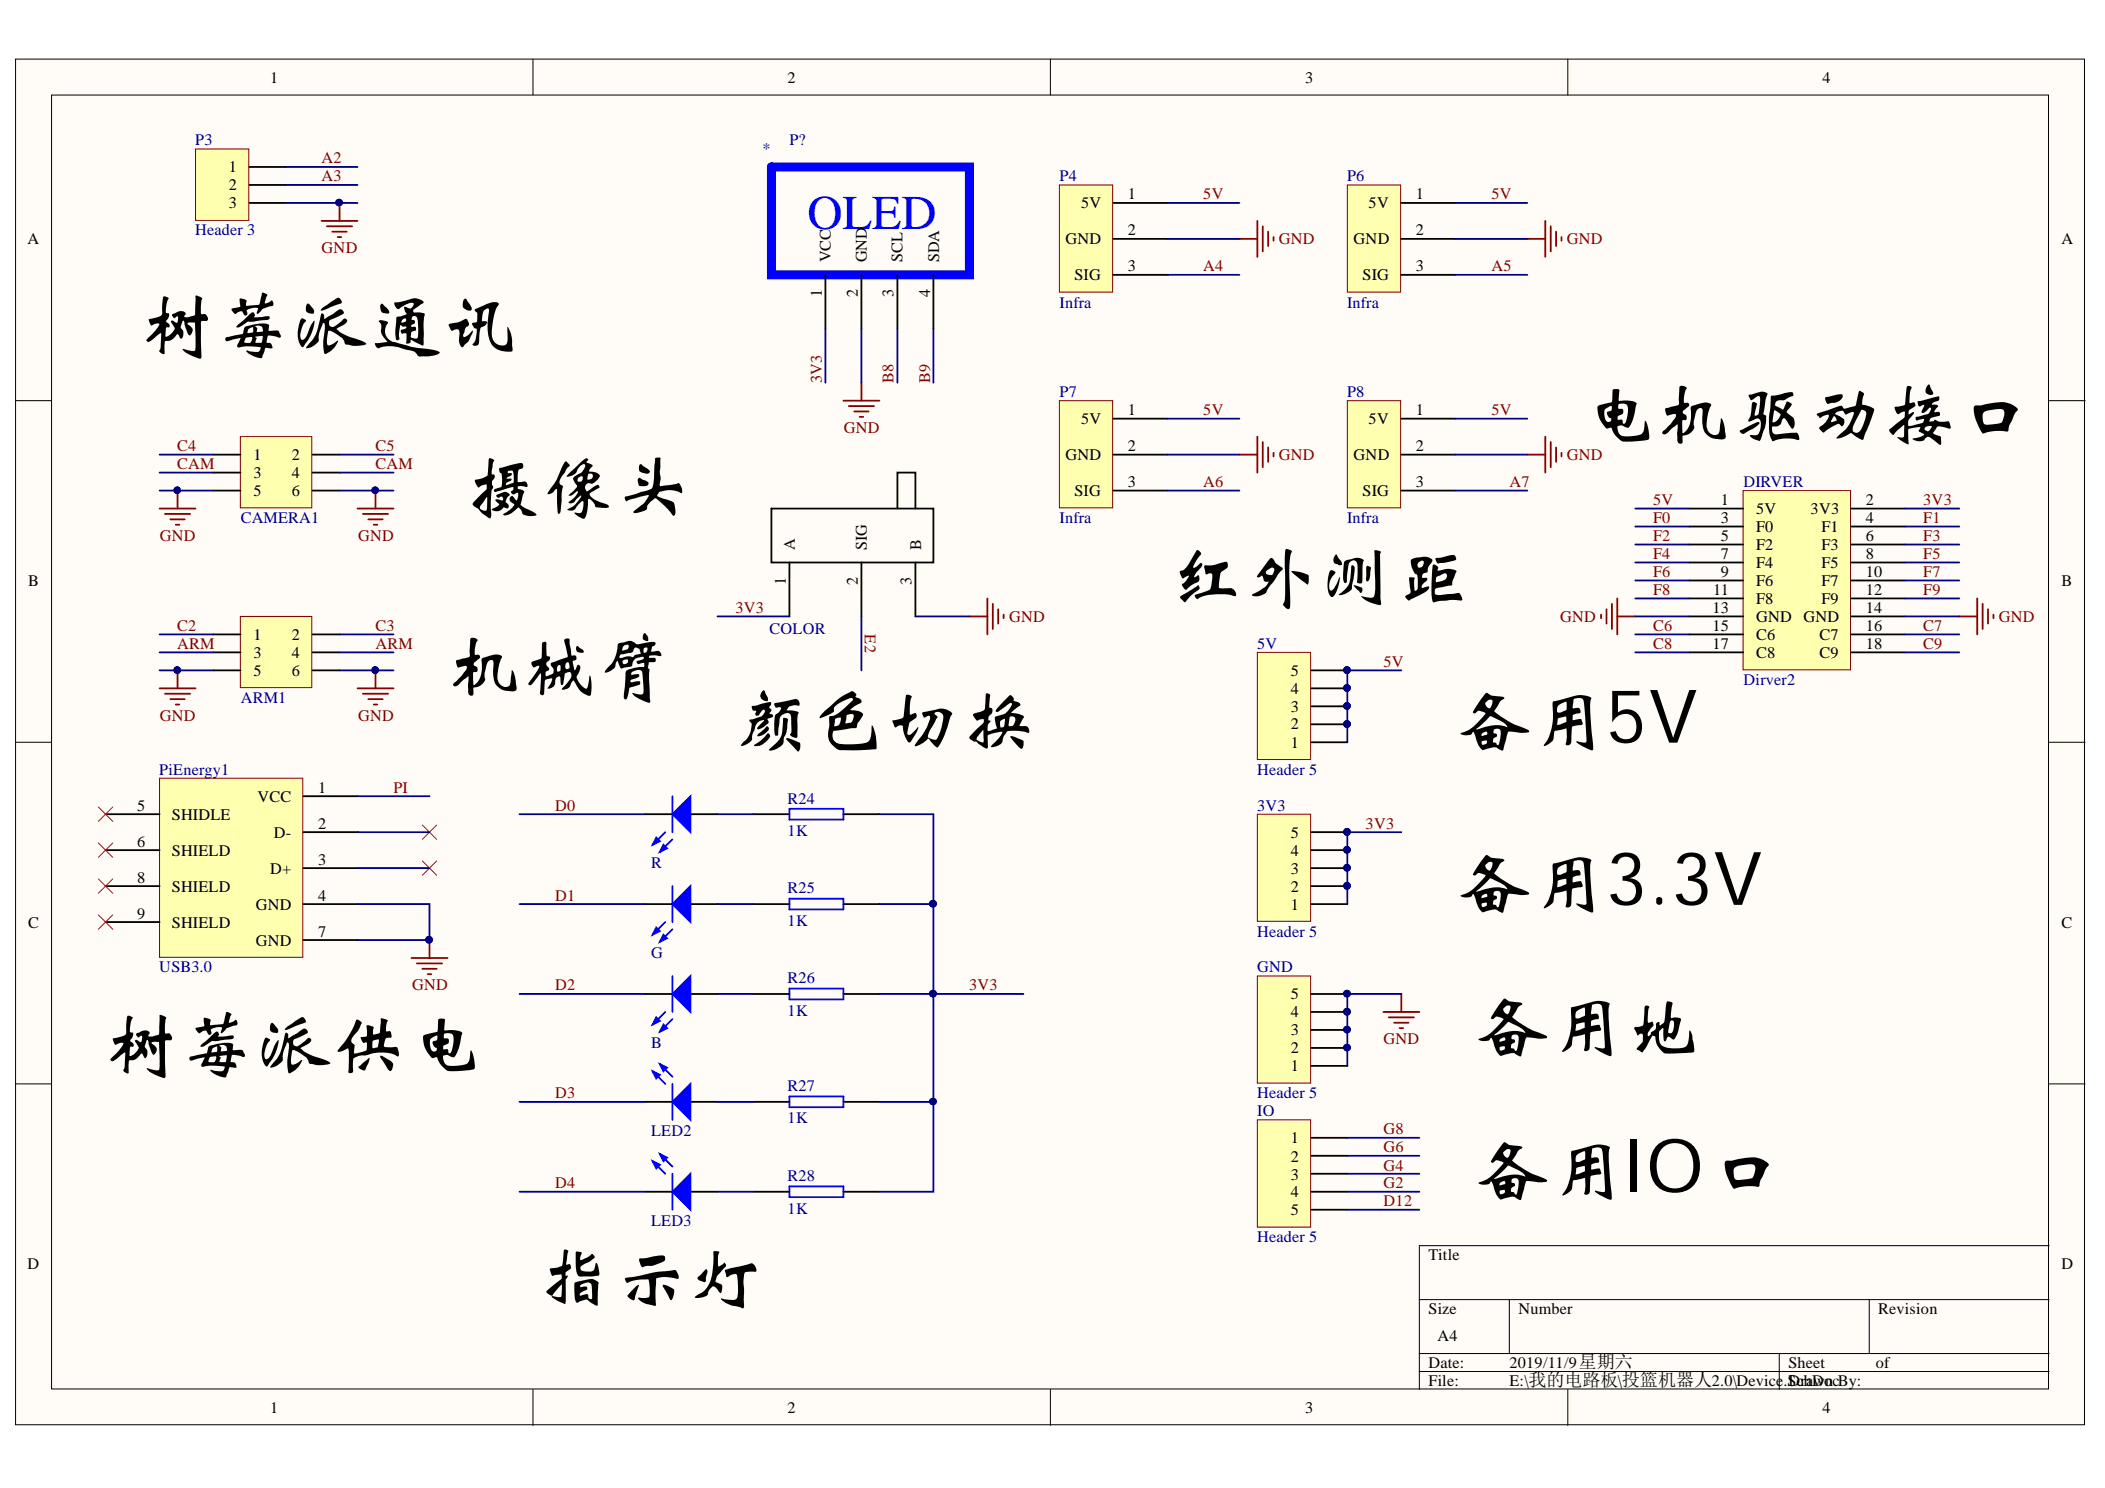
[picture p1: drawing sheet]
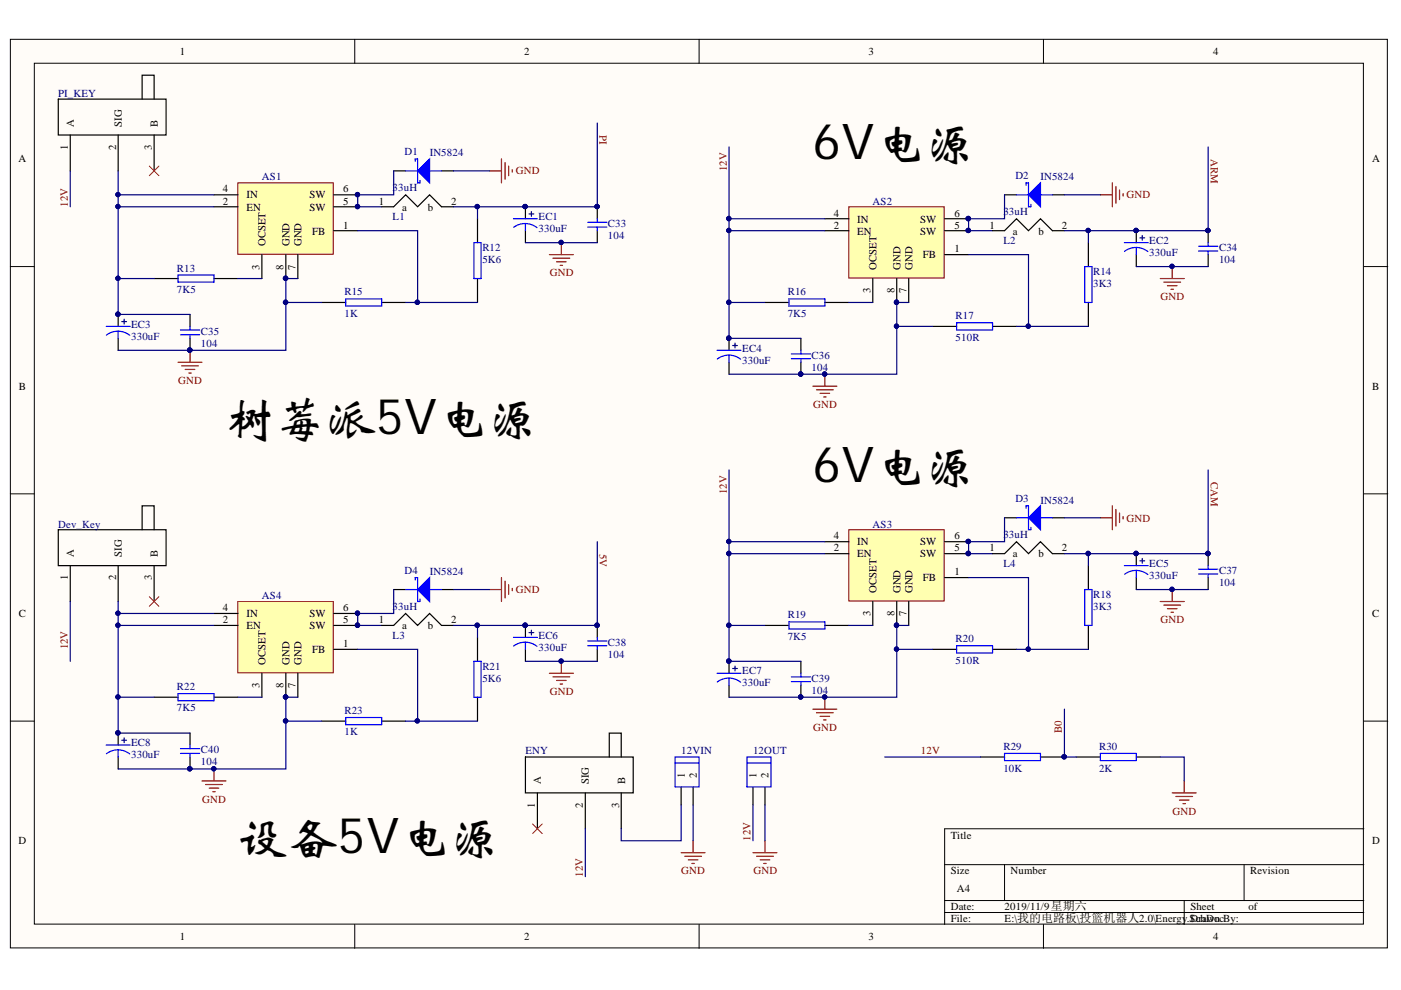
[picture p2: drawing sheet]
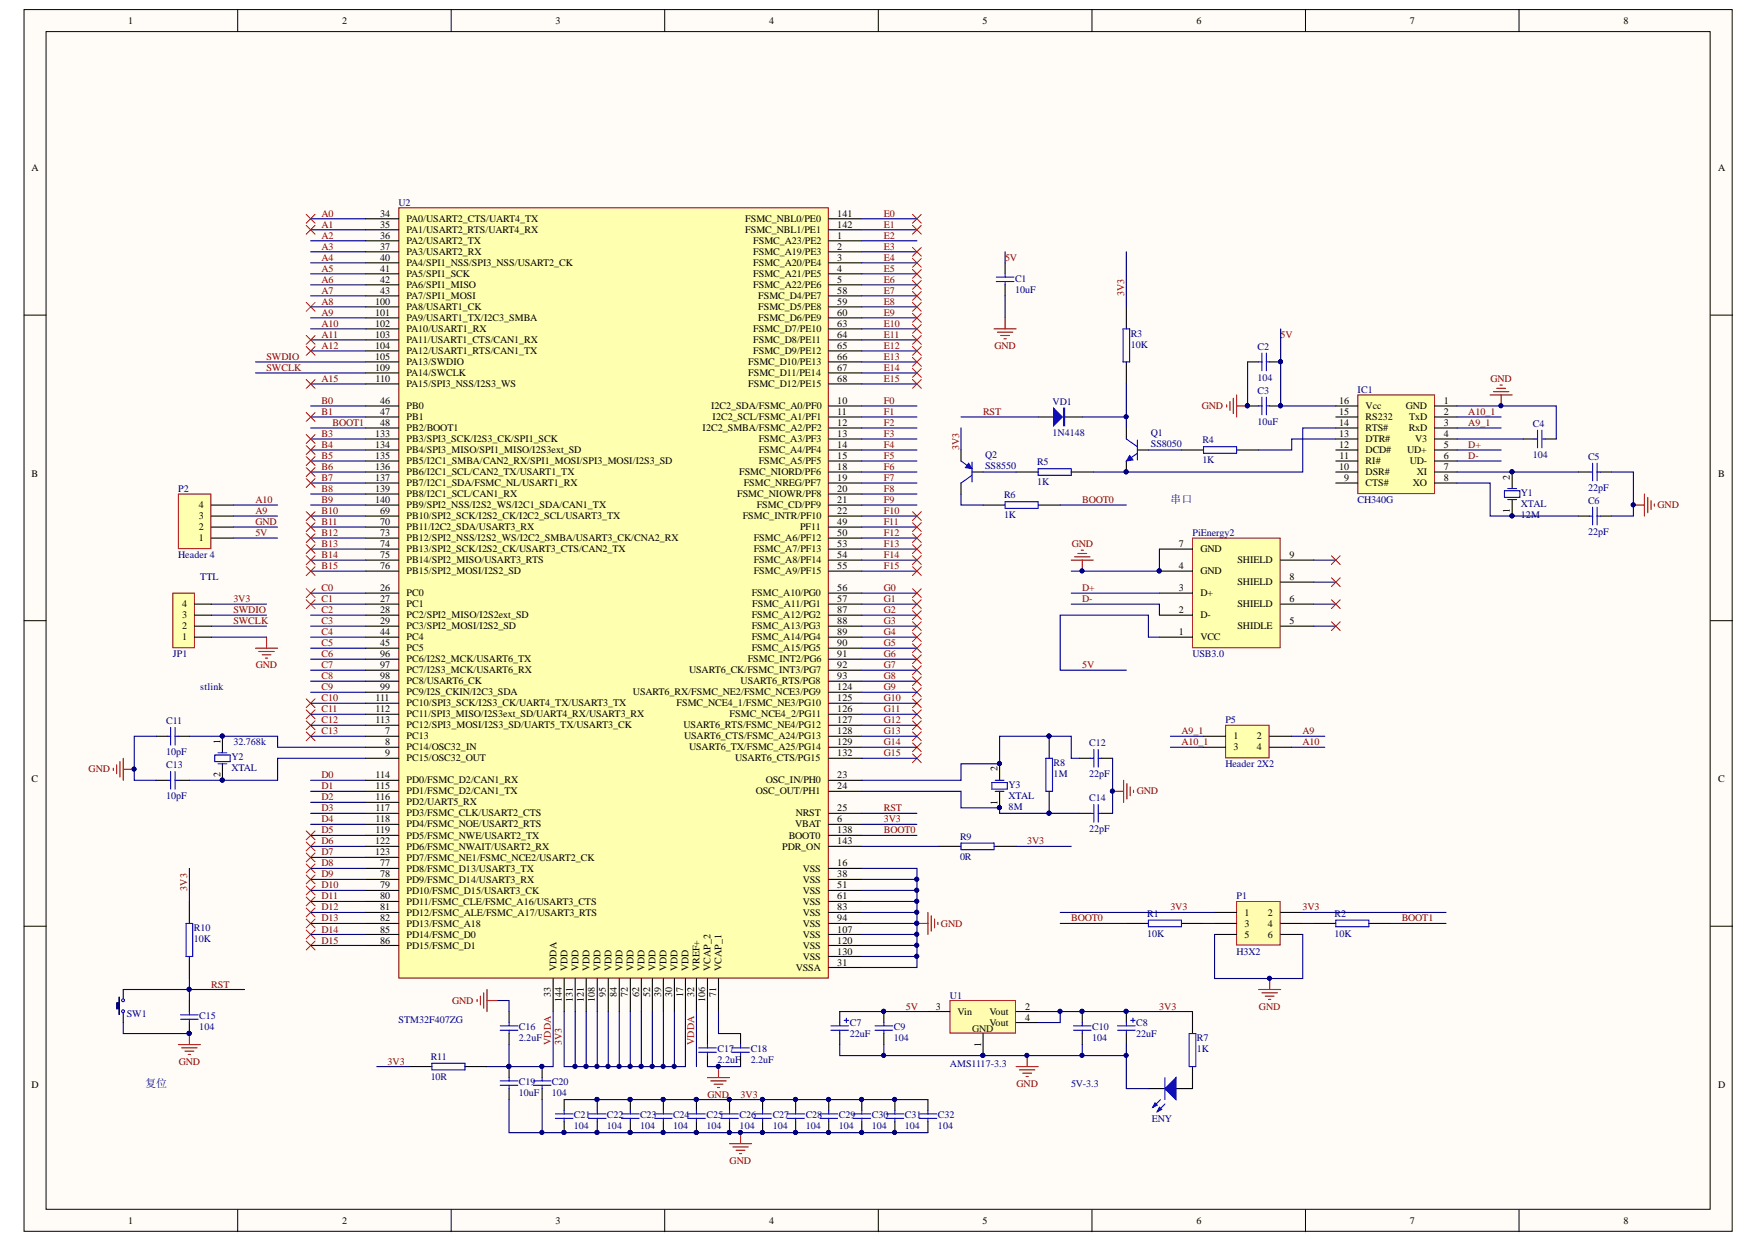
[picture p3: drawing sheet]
# Altium project robot2.PrjPCB
3 sheets, 131 parts. Net scope: global (net labels, ports and power ports of the same name join across sheets).
Board file: robot2.PcbDoc
Sheets:
  SYSTEM.SchDoc
  Device.SchDoc
  Energy.SchDoc

## Sheet SYSTEM.SchDoc
size A3

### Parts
C1  Cap  [CAP[0805]]  (value not drawn)
C2  Cap  [CAP[0805]]  (value not drawn)
C3  Cap  [CAP[0805]]  (value not drawn)
C4  Cap  [CAP[0805]]  (value not drawn)
C5  Cap  [CAP[0805]]  (value not drawn)
C6  Cap  [CAP[0805]]  (value not drawn)
C7  Cap Pol(22uF)  [CAP[1210]]  (value not drawn)
C8  Cap Pol(22uF)  [CAP[1210]]  (value not drawn)
C9  Cap  [CAP[0805]]  (value not drawn)
C10  Cap  [CAP[0805]]  (value not drawn)
C11  Cap  [CAP[0805]]  (value not drawn)
C12  Cap  [CAP[0805]]  (value not drawn)
C13  Cap  [CAP[0805]]  (value not drawn)
C14  Cap  [CAP[0805]]  (value not drawn)
C15  Cap  [CAP[0805]]  (value not drawn)
C16  Cap  [CAP[0805]]  (value not drawn)
C17  Cap  [CAP[0805]]  (value not drawn)
C18  Cap  [CAP[0805]]  (value not drawn)
C19  Cap  [CAP[0805]]  (value not drawn)
C20  Cap  [CAP[0805]]  (value not drawn)
C21  Cap  [CAP[0805]]  (value not drawn)
C22  Cap  [CAP[0805]]  (value not drawn)
C23  Cap  [CAP[0805]]  (value not drawn)
C24  Cap  [CAP[0805]]  (value not drawn)
C25  Cap  [CAP[0805]]  (value not drawn)
C26  Cap  [CAP[0805]]  (value not drawn)
C27  Cap  [CAP[0805]]  (value not drawn)
C28  Cap  [CAP[0805]]  (value not drawn)
C29  Cap  [CAP[0805]]  (value not drawn)
C30  Cap  [CAP[0805]]  (value not drawn)
C31  Cap  [CAP[0805]]  (value not drawn)
C32  Cap  [CAP[0805]]  (value not drawn)
ENY1  LED0  [LED[0805]]  (value not drawn)
IC1  CH340G  [SOP16_M]
JP1  HDR-1X4  [HDR-1X4_M]  (value not drawn)
P1  H3X2  [H2.54-2X3]
P2  Header 4  [HDR1X4]
P5  Header 2X2  [HDR2X2]
PiEnergy2  USB3.0  [USB3.0]
Q1  SS8050  [SOT23-3M]
Q2  SS8550  [SOT23-3M]
R1  10K  [R0805]
R2  10K  [R0805]
R3  10K  [R0805]
R4  1K  [R0805]
R5  1K  [R0805]
R6  1K  [R0805]
R7  1K  [R0805]
R8  1M  [R0805]
R9  0R  [R0805]
R10  10K  [R0805]
R11  10R  [R0805]
SW1  3x6x5  [TSW SMD-3*6*2.5]  (value not drawn)
U1  AMS1117-3.3  [SOT-223(AMS1117-3.3)]
U2  STM32F407ZG  [LQFP144 20X20_M]
VD1  1N4148  [MINI_MELF (LL34)]
Y1  XTAL  [XTAL]
Y2  XTAL  [XTAL-DT38-SMD]
Y3  XTAL  [XTAL]

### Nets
GND: C1.1 C2.1 C3.1 C4.2 C5.2 C6.2 C7.2 C8.2 C9.1 C10.1 C11.1 C12.2 C13.1 C14.2 C15.1 C16.2 C17.1 C18.1 C19.1 C20.1 C21.1 C22.1 C23.1 C24.1 C25.1 C26.1 C27.1 C28.1 C29.1 C30.1 C31.1 C32.1 ENY1.2(K) IC1.1(GND) JP1.1 P1.5 P1.6 P2.2 PiEnergy2.4(GND) PiEnergy2.7(GND) SW1.1 U1.1(GND) U2.16(VSS) U2.31(VSSA) U2.38(VSS) U2.51(VSS) U2.61(VSS) U2.83(VSS) U2.94(VSS) U2.107(VSS) U2.120(VSS) U2.130(VSS)
3V3: C8.1 C10.2 C21.2 C22.2 C23.2 C24.2 C25.2 C26.2 C27.2 C28.2 C29.2 C30.2 C31.2 C32.2 JP1.4 P1.1 P1.2 Q2.2(E) R3.2 R7.2 R9.2 R10.2 R11.1 U1.2(Vout) U1.4(Vout) U2.6(VBAT) U2.17(VDD) U2.30(VDD) U2.39(VDD) U2.52(VDD) U2.62(VDD) U2.72(VDD) U2.84(VDD) U2.95(VDD) U2.108(VDD) U2.121(VDD) U2.131(VDD) U2.144(VDD)
5V: C1.2 C2.2 C3.2 C7.1 C9.2 IC1.16(Vcc) P2.1 PiEnergy2.1(VCC) U1.3(Vin)
A0: U2.34(PA0/USART2_CTS/UART4_TX)
A1: U2.35(PA1/USART2_RTS/UART4_RX)
A2: U2.36(PA2/USART2_TX)
A3: U2.37(PA3/USART2_RX)
A4: U2.40(PA4/SPI1_NSS/SPI3_NSS/USART2_CK)
A5: U2.41(PA5/SPI1_SCK)
A6: U2.42(PA6/SPI1_MISO)
A7: U2.43(PA7/SPI1_MOSI)
A8: U2.100(PA8/USART1_CK)
A9: P2.3 P5.2 U2.101(PA9/USART1_TX/I2C3_SMBA)
A9_1: IC1.3(RxD) P5.1
A10: P2.4 P5.4 U2.102(PA10/USART1_RX)
A10_1: IC1.2(TxD) P5.3
A11: U2.103(PA11/USART1_CTS/CAN1_RX)
A12: U2.104(PA12/USART1_RTS/CAN1_TX)
A15: U2.110(PA15/SPI3_NSS/I2S3_WS)
B0: U2.46(PB0)
B1: U2.47(PB1)
B3: U2.133(PB3/SPI3_SCK/I2S3_CK/SPI1_SCK)
B4: U2.134(PB4/SPI3_MISO/SPI1_MISO/I2S3ext_SD)
B5: U2.135(PB5/I2C1_SMBA/CAN2_RX/SPI1_MOSI/SPI3_MOSI/I2S3_SD)
B6: U2.136(PB6/I2C1_SCL/CAN2_TX/USART1_TX)
B7: U2.137(PB7/I2C1_SDA/FSMC_NL/USART1_RX)
B8: U2.139(PB8/I2C1_SCL/CAN1_RX)
B9: U2.140(PB9/SPI2_NSS/I2S2_WS/I2C1_SDA/CAN1_TX)
B10: U2.69(PB10/SPI2_SCK/I2S2_CK/I2C2_SCL/USART3_TX)
B11: U2.70(PB11/I2C2_SDA/USART3_RX)
B12: U2.73(PB12/SPI2_NSS/I2S2_WS/I2C2_SMBA/USART3_CK/CNA2_RX)
B13: U2.74(PB13/SPI2_SCK/I2S2_CK/USART3_CTS/CAN2_TX)
B14: U2.75(PB14/SPI2_MISO/USART3_RTS)
B15: U2.76(PB15/SPI2_MOSI/I2S2_SD)
BOOT0: R1.1 R6.1 U2.138(BOOT0)
BOOT1: R2.2 U2.48(PB2/BOOT1)
C0: U2.26(PC0)
C1: U2.27(PC1)
C2: U2.28(PC2/SPI2_MISO/I2S2ext_SD)
C3: U2.29(PC3/SPI2_MOSI/I2S2_SD)
C4: U2.44(PC4)
C5: U2.45(PC5)
C6: U2.96(PC6/I2S2_MCK/USART6_TX)
C7: U2.97(PC7/I2S3_MCK/USART6_RX)
C8: U2.98(PC8/USART6_CK)
C9: U2.99(PC9/I2S_CKIN/I2C3_SDA)
C10: U2.111(PC10/SPI3_SCK/I2S3_CK/UART4_TX/USART3_TX)
C11: U2.112(PC11/SPI3_MISO/I2S3ext_SD/UART4_RX/USART3_RX)
C12: U2.113(PC12/SPI3_MOSI/I2S3_SD/UART5_TX/USART3_CK)
C13: U2.7(PC13)
D0: U2.114(PD0/FSMC_D2/CAN1_RX)
D1: U2.115(PD1/FSMC_D2/CAN1_TX)
D2: U2.116(PD2/UART5_RX)
D3: U2.117(PD3/FSMC_CLK/USART2_CTS)
D4: U2.118(PD4/FSMC_NOE/USART2_RTS)
D5: U2.119(PD5/FSMC_NWE/USART2_TX)
D6: U2.122(PD6/FSMC_NWAIT/USART2_RX)
D7: U2.123(PD7/FSMC_NE1/FSMC_NCE2/USART2_CK)
D8: U2.77(PD8/FSMC_D13/USART3_TX)
D9: U2.78(PD9/FSMC_D14/USART3_RX)
D10: U2.79(PD10/FSMC_D15/USART3_CK)
D11: U2.80(PD11/FSMC_CLE/FSMC_A16/USART3_CTS)
D12: U2.81(PD12/FSMC_ALE/FSMC_A17/USART3_RTS)
D13: U2.82(PD13/FSMC_A18)
D14: U2.85(PD14/FSMC_D0)
D15: U2.86(PD15/FSMC_D1)
D+: IC1.5(UD+) PiEnergy2.3(D+)
D-: IC1.6(UD-) PiEnergy2.2(D-)
E0: U2.141(FSMC_NBL0/PE0)
E1: U2.142(FSMC_NBL1/PE1)
E2: U2.1(FSMC_A23/PE2)
E3: U2.2(FSMC_A19/PE3)
E4: U2.3(FSMC_A20/PE4)
E5: U2.4(FSMC_A21/PE5)
E6: U2.5(FSMC_A22/PE6)
E7: U2.58(FSMC_D4/PE7)
E8: U2.59(FSMC_D5/PE8)
E9: U2.60(FSMC_D6/PE9)
E10: U2.63(FSMC_D7/PE10)
E11: U2.64(FSMC_D8/PE11)
E12: U2.65(FSMC_D9/PE12)
E13: U2.66(FSMC_D10/PE13)
E14: U2.67(FSMC_D11/PE14)
E15: U2.68(FSMC_D12/PE15)
F0: U2.10(I2C2_SDA/FSMC_A0/PF0)
F1: U2.11(I2C2_SCL/FSMC_A1/PF1)
F2: U2.12(I2C2_SMBA/FSMC_A2/PF2)
F3: U2.13(FSMC_A3/PF3)
F4: U2.14(FSMC_A4/PF4)
F5: U2.15(FSMC_A5/PF5)
F6: U2.18(FSMC_NIORD/PF6)
F7: U2.19(FSMC_NREG/PF7)
F8: U2.20(FSMC_NIOWR/PF8)
F9: U2.21(FSMC_CD/PF9)
F10: U2.22(FSMC_INTR/PF10)
F11: U2.49(PF11)
F12: U2.50(FSMC_A6/PF12)
F13: U2.53(FSMC_A7/PF13)
F14: U2.54(FSMC_A8/PF14)
F15: U2.55(FSMC_A9/PF15)
G0: U2.56(FSMC_A10/PG0)
G1: U2.57(FSMC_A11/PG1)
G2: U2.87(FSMC_A12/PG2)
G3: U2.88(FSMC_A13/PG3)
G4: U2.89(FSMC_A14/PG4)
G5: U2.90(FSMC_A15/PG5)
G6: U2.91(FSMC_INT2/PG6)
G7: U2.92(USART6_CK/FSMC_INT3/PG7)
G8: U2.93(USART6_RTS/PG8)
G9: U2.124(USART6_RX/FSMC_NE2/FSMC_NCE3/PG9)
G10: U2.125(FSMC_NCE4_1/FSMC_NE3/PG10)
G11: U2.126(FSMC_NCE4_2/PG11)
G12: U2.127(USART6_RTS/FSMC_NE4/PG12)
G13: U2.128(USART6_CTS/FSMC_A24/PG13)
G14: U2.129(USART6_TX/FSMC_A25/PG14)
G15: U2.132(USART6_CTS/PG15)
RST: C15.2 R10.1 SW1.2 U2.25(NRST) VD1.1(A)
SWCLK: JP1.2 U2.109(PA14/SWCLK)
SWDIO: JP1.3 U2.105(PA13/SWDIO)
VDDA: C16.1 C19.2 C20.2 R11.2 U2.32(VREF+) U2.33(VDDA)
NetC4_1: C4.1 IC1.4(V3)
NetC5_1: C5.1 IC1.7(XI) Y1.2(OSC2)
NetC6_1: C6.1 IC1.8(XO) Y1.1(OSC1)
NetC11_2: C11.2 U2.8(PC14/OSC32_IN) Y2.1(OSC1)
NetC12_1: C12.1 R8.2 U2.23(OSC_IN/PH0) Y3.2(OSC2)
NetC13_2: C13.2 U2.9(PC15/OSC32_OUT) Y2.2(OSC2)
NetC14_1: C14.1 R8.1 U2.24(OSC_OUT/PH1) Y3.1(OSC1)
NetC17_2: C17.2 U2.106(VCAP_2)
NetC18_2: C18.2 U2.71(VCAP_1)
NetENY1_1: ENY1.1(A) R7.1
NetIC1_13: IC1.13(DTR#) R4.2
NetIC1_14: IC1.14(RTS#) Q1.2(E) R5.2
NetP1_3: P1.3 R1.2
NetP1_4: P1.4 R2.1
NetQ1_1: Q1.1(B) R4.1
NetQ1_3: Q1.3(C) R3.1 VD1.2(K)
NetQ2_1: Q2.1(B) R5.1
NetQ2_3: Q2.3(C) R6.2
NetR9_1: R9.1 U2.143(PDR_ON)

Not connected (* = marked no-connect by the designer): IC1 9(CTS#) 10(DSR#) 11(RI#) 12(DCD#) 15(RS232); PiEnergy2 5(SHIDLE)* 6(SHIELD)* 8(SHIELD)* 9(SHIELD)*

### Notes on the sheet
- 串口
- TTL
- stlink
- 复位
- 5V-3.3

## Sheet Device.SchDoc
size A4

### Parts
3V3  Header 5  [HDR1X5]
5V  Header 5  [HDR1X5]
*  P?  [OLED]
ARM1  Header3X2  [HDR-3X2]  (value not drawn)
B  LED0  [LED[0805]]  (value not drawn)
CAMERA1  Header3X2  [HDR-3X2]  (value not drawn)
COLOR  COLOR  [KEY]
DIRVER  Dirver2  [DIRVER2]
G  LED0  [LED[0805]]  (value not drawn)
GND  Header 5  [HDR1X5]
IO  Header 5  [HDR1X5]
LED2  LED0  [LED[0805]]  (value not drawn)
LED3  LED0  [LED[0805]]  (value not drawn)
P3  Header 3  [HDR1X3]
P4  Infra  [Infra]
P6  Infra  [Infra]
P7  Infra  [Infra]
P8  Infra  [Infra]
PiEnergy1  USB3.0  [USB3.0]
R  LED0  [LED[0805]]  (value not drawn)
R24  1K  [R0805]
R25  1K  [R0805]
R26  1K  [R0805]
R27  1K  [R0805]
R28  1K  [R0805]

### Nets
GND: *.2(GND) ARM1.5 ARM1.6 CAMERA1.5 CAMERA1.6 COLOR.3(B) DIRVER.13(GND) DIRVER.14(GND) GND.1 GND.2 GND.3 GND.4 GND.5 P3.3 P4.2(GND) P6.2(GND) P7.2(GND) P8.2(GND) PiEnergy1.4(GND) PiEnergy1.7(GND)
3V3: 3V3.1 3V3.2 3V3.3 3V3.4 3V3.5 *.1(VCC) COLOR.1(A) DIRVER.2(3V3) R24.2 R25.2 R26.2 R27.1 R28.1
5V: 5V.1 5V.2 5V.3 5V.4 5V.5 DIRVER.1(5V) P4.1(5V) P6.1(5V) P7.1(5V) P8.1(5V)
A2: P3.1
A3: P3.2
A4: P4.3(SIG)
A5: P6.3(SIG)
A6: P7.3(SIG)
A7: P8.3(SIG)
ARM: ARM1.3 ARM1.4
B8: *.3(SCL)
B9: *.4(SDA)
C2: ARM1.1
C3: ARM1.2
C4: CAMERA1.1
C5: CAMERA1.2
C6: DIRVER.15(C6)
C7: DIRVER.16(C7)
C8: DIRVER.17(C8)
C9: DIRVER.18(C9)
CAM: CAMERA1.3 CAMERA1.4
D0: R.2(K)
D1: G.2(K)
D2: B.2(K)
D3: LED2.2(K)
D4: LED3.2(K)
D12: IO.5
E2: COLOR.2(SIG)
F0: DIRVER.3(F0)
F1: DIRVER.4(F1)
F2: DIRVER.5(F2)
F3: DIRVER.6(F3)
F4: DIRVER.7(F4)
F5: DIRVER.8(F5)
F6: DIRVER.9(F6)
F7: DIRVER.10(F7)
F8: DIRVER.11(F8)
F9: DIRVER.12(F9)
G2: IO.4
G4: IO.3
G6: IO.2
G8: IO.1
PI: PiEnergy1.1(VCC)
NetB_1: B.1(A) R26.1
NetG_1: G.1(A) R25.1
NetLED2_1: LED2.1(A) R27.2
NetLED3_1: LED3.1(A) R28.2
NetR_1: R.1(A) R24.1

Not connected (* = marked no-connect by the designer): PiEnergy1 2(D-)* 3(D+)* 5(SHIDLE)* 6(SHIELD)* 8(SHIELD)* 9(SHIELD)*

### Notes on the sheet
- 树莓派通讯
- (near DIRVER) 电机驱动接口
- 摄像头
- 红外测距
- 机械臂
- 颜色切换
- 备用5V
- 备用3.3V
- (near PiEnergy1) 树莓派供电
- 备用地
- 备用IO口
- (near LED3) 指示灯

## Sheet Energy.SchDoc
size A4

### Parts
12OUT  HEAD2  [HEAD2L-0.8]  (value not drawn)
12VIN  HEAD2  [HEAD2L-0.8]  (value not drawn)
AS1  U1  [AS1015]  (value not drawn)
AS2  U1  [AS1015]  (value not drawn)
AS3  U1  [AS1015]  (value not drawn)
AS4  U1  [AS1015]  (value not drawn)
C33  Cap  [CAP[0805]]  (value not drawn)
C34  Cap  [CAP[0805]]  (value not drawn)
C35  Cap  [CAP[0805]]  (value not drawn)
C36  Cap  [CAP[0805]]  (value not drawn)
C37  Cap  [CAP[0805]]  (value not drawn)
C38  Cap  [CAP[0805]]  (value not drawn)
C39  Cap  [CAP[0805]]  (value not drawn)
C40  Cap  [CAP[0805]]  (value not drawn)
D1  IN5824  [SMA/DO-214AC]
D2  IN5824  [SMA/DO-214AC]
D3  IN5824  [SMA/DO-214AC]
D4  IN5824  [SMA/DO-214AC]
Dev_Key  Dev_Key  [KEY]
EC1  330uF  [DIP-EC5.0X10X12.5]
EC2  330uF  [DIP-EC5.0X10X12.5]
EC3  330uF  [DIP-EC5.0X10X12.5]
EC4  330uF  [DIP-EC5.0X10X12.5]
EC5  330uF  [DIP-EC5.0X10X12.5]
EC6  330uF  [DIP-EC5.0X10X12.5]
EC7  330uF  [DIP-EC5.0X10X12.5]
EC8  330uF  [DIP-EC5.0X10X12.5]
ENY  ENY  [KEY]
L1  33uH  [INDUCTOR]
L2  33uH  [INDUCTOR]
L3  33uH  [INDUCTOR]
L4  33uH  [INDUCTOR]
PI_KEY  PI_KEY  [KEY]
R12  5K6  [R0805]
R13  7K5  [R0805]
R14  3K3  [R0805]
R15  1K  [R0805]
R16  7K5  [R0805]
R17  510R  [R0805]
R18  3K3  [R0805]
R19  7K5  [R0805]
R20  510R  [R0805]
R21  5K6  [R0805]
R22  7K5  [R0805]
R23  1K  [R0805]
R29  10K  [R0805]
R30  2K  [R0805]

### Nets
GND: 12OUT.2 12VIN.2 AS1.7(GND) AS1.8(GND) AS2.7(GND) AS2.8(GND) AS3.7(GND) AS3.8(GND) AS4.7(GND) AS4.8(GND) C33.1 C34.1 C35.1 C36.1 C37.1 C38.1 C39.1 C40.1 D1.A D2.A D3.A D4.A EC1.2 EC2.2 EC3.2 EC4.2 EC5.2 EC6.2 EC7.2 EC8.2 R15.2 R17.2 R20.2 R23.2 R30.2
5V: C38.2 EC6.1 L4.2(b) R21.2
12V: 12OUT.1 AS2.2(EN) AS2.4(IN) AS3.2(EN) AS3.4(IN) C36.2 C39.2 Dev_Key.1(A) EC4.1 EC7.1 ENY.2(SIG) PI_KEY.1(A) R16.1 R19.1 R29.1
ARM: C34.2 EC2.1 L2.2(b) R14.2
B0: R29.2 R30.1
CAM: C37.2 EC5.1 L3.2(b) R18.2
PI: C33.2 EC1.1 L1.2(b) R12.2
Net12VIN_1: 12VIN.1 ENY.3(B)
NetAS1_1: AS1.1(FB) R12.1 R15.1
NetAS1_2: AS1.2(EN) AS1.4(IN) C35.2 EC3.1 PI_KEY.2(SIG) R13.1
NetAS1_3: AS1.3(OCSET) R13.2
NetAS1_5: AS1.5(SW) AS1.6(SW) D1.K L1.1(a)
NetAS2_1: AS2.1(FB) R14.1 R17.1
NetAS2_3: AS2.3(OCSET) R16.2
NetAS2_5: AS2.5(SW) AS2.6(SW) D2.K L2.1(a)
NetAS3_1: AS3.1(FB) R18.1 R20.1
NetAS3_3: AS3.3(OCSET) R19.2
NetAS3_5: AS3.5(SW) AS3.6(SW) D3.K L3.1(a)
NetAS4_1: AS4.1(FB) R21.1 R23.1
NetAS4_2: AS4.2(EN) AS4.4(IN) C40.2 Dev_Key.2(SIG) EC8.1 R22.1
NetAS4_3: AS4.3(OCSET) R22.2
NetAS4_5: AS4.5(SW) AS4.6(SW) D4.K L4.1(a)

Not connected (* = marked no-connect by the designer): Dev_Key 3(B)*; ENY 1(A)*; PI_KEY 3(B)*

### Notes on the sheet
- 6V电源
- 树莓派5V电源
- 设备5V电源

## Nets that join several sheets
GND: SYSTEM (52 pins), Device (20 pins), Energy (35 pins)
3V3: SYSTEM (38 pins), Device (13 pins)
5V: SYSTEM (9 pins), Device (10 pins), Energy (C38.2 EC6.1 L4.2 R21.2)
A2: SYSTEM (U2.36), Device (P3.1)
A3: SYSTEM (U2.37), Device (P3.2)
A4: SYSTEM (U2.40), Device (P4.3)
A5: SYSTEM (U2.41), Device (P6.3)
A6: SYSTEM (U2.42), Device (P7.3)
A7: SYSTEM (U2.43), Device (P8.3)
ARM: Device (ARM1.3 ARM1.4), Energy (C34.2 EC2.1 L2.2 R14.2)
B0: SYSTEM (U2.46), Energy (R29.2 R30.1)
B8: SYSTEM (U2.139), Device (*.3)
B9: SYSTEM (U2.140), Device (*.4)
C2: SYSTEM (U2.28), Device (ARM1.1)
C3: SYSTEM (U2.29), Device (ARM1.2)
C4: SYSTEM (U2.44), Device (CAMERA1.1)
C5: SYSTEM (U2.45), Device (CAMERA1.2)
C6: SYSTEM (U2.96), Device (DIRVER.15)
C7: SYSTEM (U2.97), Device (DIRVER.16)
C8: SYSTEM (U2.98), Device (DIRVER.17)
C9: SYSTEM (U2.99), Device (DIRVER.18)
CAM: Device (CAMERA1.3 CAMERA1.4), Energy (C37.2 EC5.1 L3.2 R18.2)
D0: SYSTEM (U2.114), Device (R.2)
D1: SYSTEM (U2.115), Device (G.2)
D2: SYSTEM (U2.116), Device (B.2)
D3: SYSTEM (U2.117), Device (LED2.2)
D4: SYSTEM (U2.118), Device (LED3.2)
D12: SYSTEM (U2.81), Device (IO.5)
E2: SYSTEM (U2.1), Device (COLOR.2)
F0: SYSTEM (U2.10), Device (DIRVER.3)
F1: SYSTEM (U2.11), Device (DIRVER.4)
F2: SYSTEM (U2.12), Device (DIRVER.5)
F3: SYSTEM (U2.13), Device (DIRVER.6)
F4: SYSTEM (U2.14), Device (DIRVER.7)
F5: SYSTEM (U2.15), Device (DIRVER.8)
F6: SYSTEM (U2.18), Device (DIRVER.9)
F7: SYSTEM (U2.19), Device (DIRVER.10)
F8: SYSTEM (U2.20), Device (DIRVER.11)
F9: SYSTEM (U2.21), Device (DIRVER.12)
G2: SYSTEM (U2.87), Device (IO.4)
G4: SYSTEM (U2.89), Device (IO.3)
G6: SYSTEM (U2.91), Device (IO.2)
G8: SYSTEM (U2.93), Device (IO.1)
PI: Device (PiEnergy1.1), Energy (C33.2 EC1.1 L1.2 R12.2)
